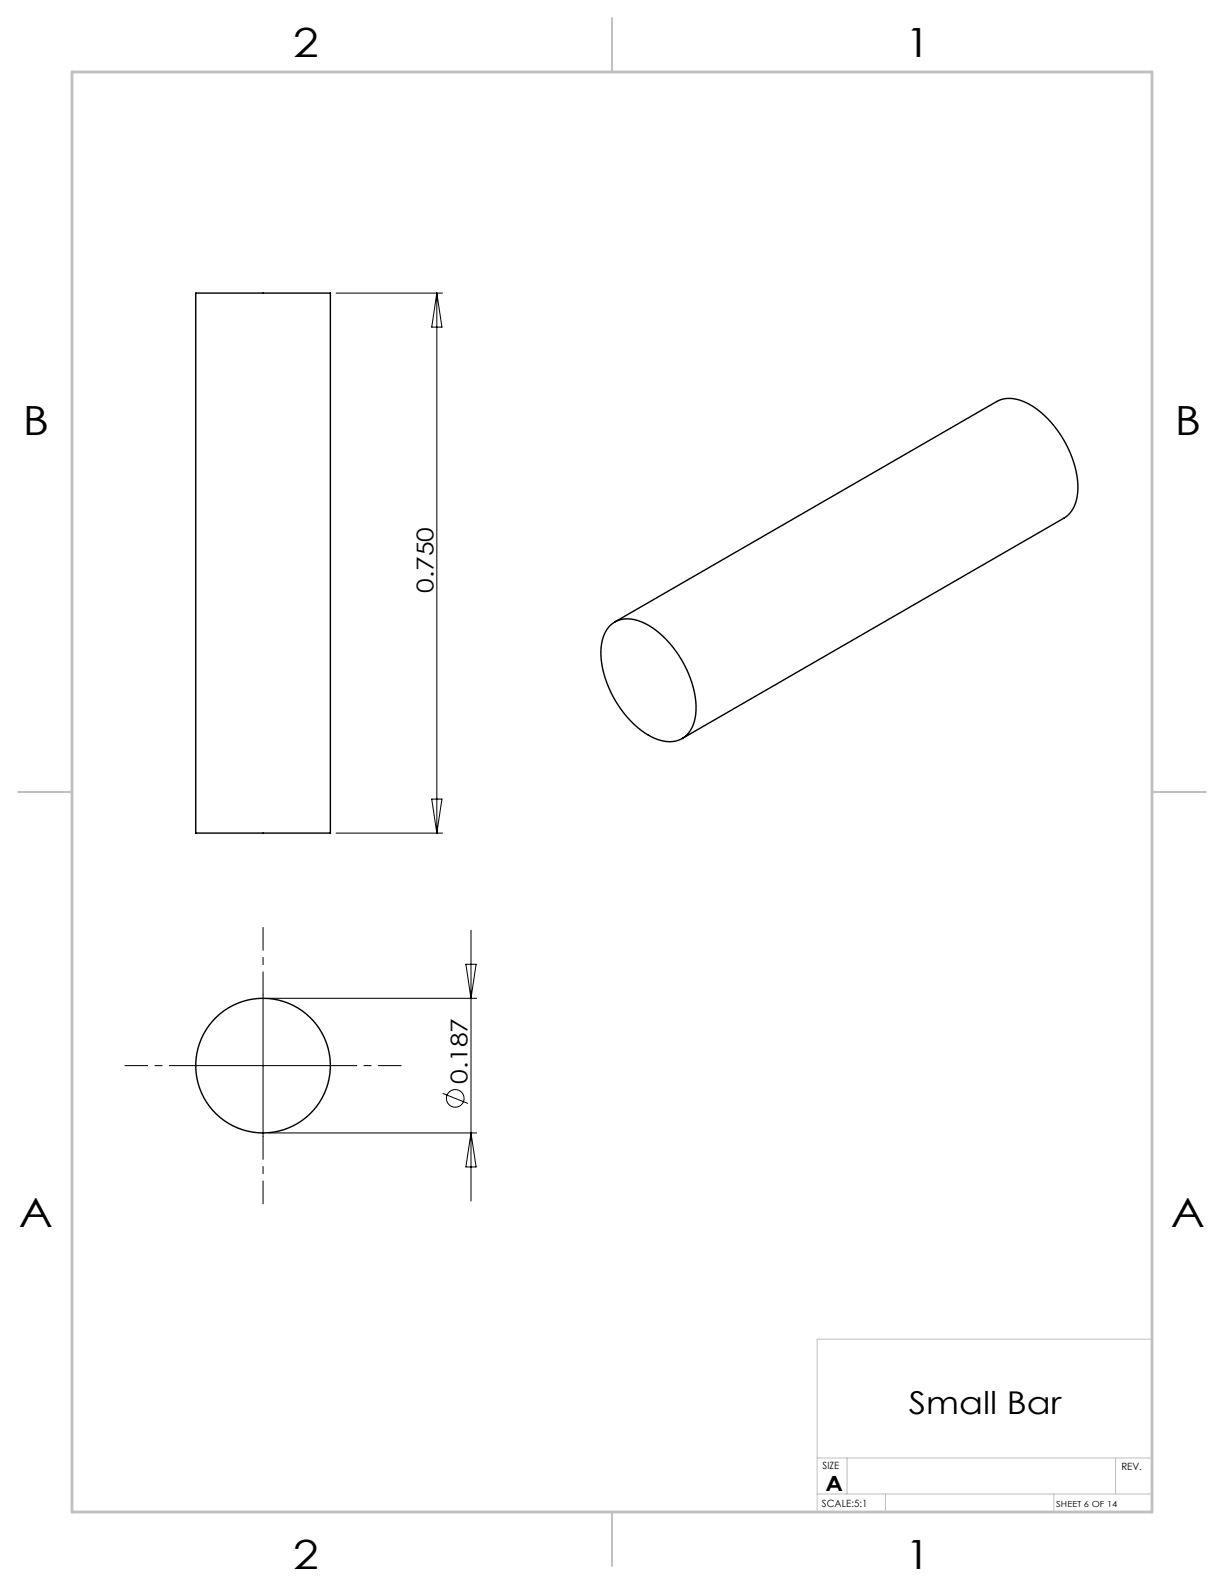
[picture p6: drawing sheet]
<svg xmlns="http://www.w3.org/2000/svg" width="216mm" height="279mm" viewBox="0 0 216 279" stroke-linecap="round" stroke-linejoin="round" font-family="sans-serif">
<g fill="none" stroke="#000" stroke-width=".18">
<path d="M59.3 51.7h18.8M77.1 51.7v95.2M77.1 51.7l.9 6h-1.8zM59.3 146.9h18.8M76.2 140.9h1.8l-.9 6zM46.4 175.5v25M47.4 176.1h36.7M82.2 170.1h1.8l-.9 6zM83.1 164.1v47.7M33.9 188h25M47.4 199.8h36.7M78.1 192.9l4.4 1.7"/>
<path d="M83.1 199.8l.9 6h-1.8z"/>
<circle cx="80.3" cy="193.7" r="1.56"/>
</g>
<path d="M46.4 175.5v-11.9M33.9 188h-11.9M58.9 188h11.9M46.4 200.5v11.8" fill="none" stroke="#000" stroke-width=".18" stroke-dasharray="15.2 1.3 1.3 1.3" stroke-dashoffset="11.2"/>
<path d="M203.2 236.2h-59.1v30.5M144.1 257.2h59.1M149.4 257.2v6.3M196.8 257.2v6.3M144.1 263.5h59.1M156.2 263.5v3.2M185.9 263.5v3.2" fill="none" stroke="#c0c0c0" stroke-width=".18"/>
<path d="M107.9 3.2v9.5M3.2 139.7h9.5M203.2 139.7h9.5M107.9 266.7v9.5" fill="none" stroke="#c0c0c0" stroke-width=".25"/>
<path d="M12.7 12.7h190.5v254h-190.5z" fill="none" stroke="#c0c0c0" stroke-width=".5"/>
<g fill="none" stroke="#000" stroke-width=".25">
<path d="M34.5 51.7h23.8v95.2h-23.8zM107.7 110.3a4.9 4.9 0 0 1 5.4-.6 17.5 17.5 0 0 1 8.9 10.7 10.3 10.3 0 0 1-.2 8.5 4.7 4.7 0 0 1-6.1 1.4 17.5 17.5 0 0 1-9-10.8 10.3 10.3 0 0 1 .3-8.4zM108.4 109.7l67.4-38.9a5.5 5.5 0 0 1 5.3 .3 18.3 18.3 0 0 1 9 15.2 5.7 5.7 0 0 1-2.4 5.1l-67.4 38.9"/>
<circle cx="46.4" cy="188" r="11.9"/>
</g>
<g font-size="7.1">
<text x="51.7" y="10.1">2</text>
<text x="159.7" y="10.1">1</text>
<text x="4" y="76.7">B</text>
<text x="207.2" y="76.7">B</text>
<text x="3.3" y="216.4">A</text>
<text x="206.5" y="216.4">A</text>
<text x="51.7" y="276.8">2</text>
<text x="159.7" y="276.8">1</text>
</g>
<text font-size="5.5" x="160.3" y="249.4">Small Bar</text>
<g font-size="4.1">
<text x="76.5" y="104.6" transform="rotate(-90 76.5 104.6)">0.750</text>
<text x="82.5" y="191.2" transform="rotate(-90 82.5 191.2)">0.187</text>
</g>
<text font-size="3.7" x="145.6" y="263.1">A</text>
<g font-size="1.8">
<text x="145.1" y="259.2">SIZE</text>
<text x="197.8" y="259.4">REV.</text>
<text x="145" y="265.8">SCALE:5:1</text>
</g>
<text font-size="1.5" x="186.3" y="265.9">SHEET 6 OF 14</text>
</svg>
